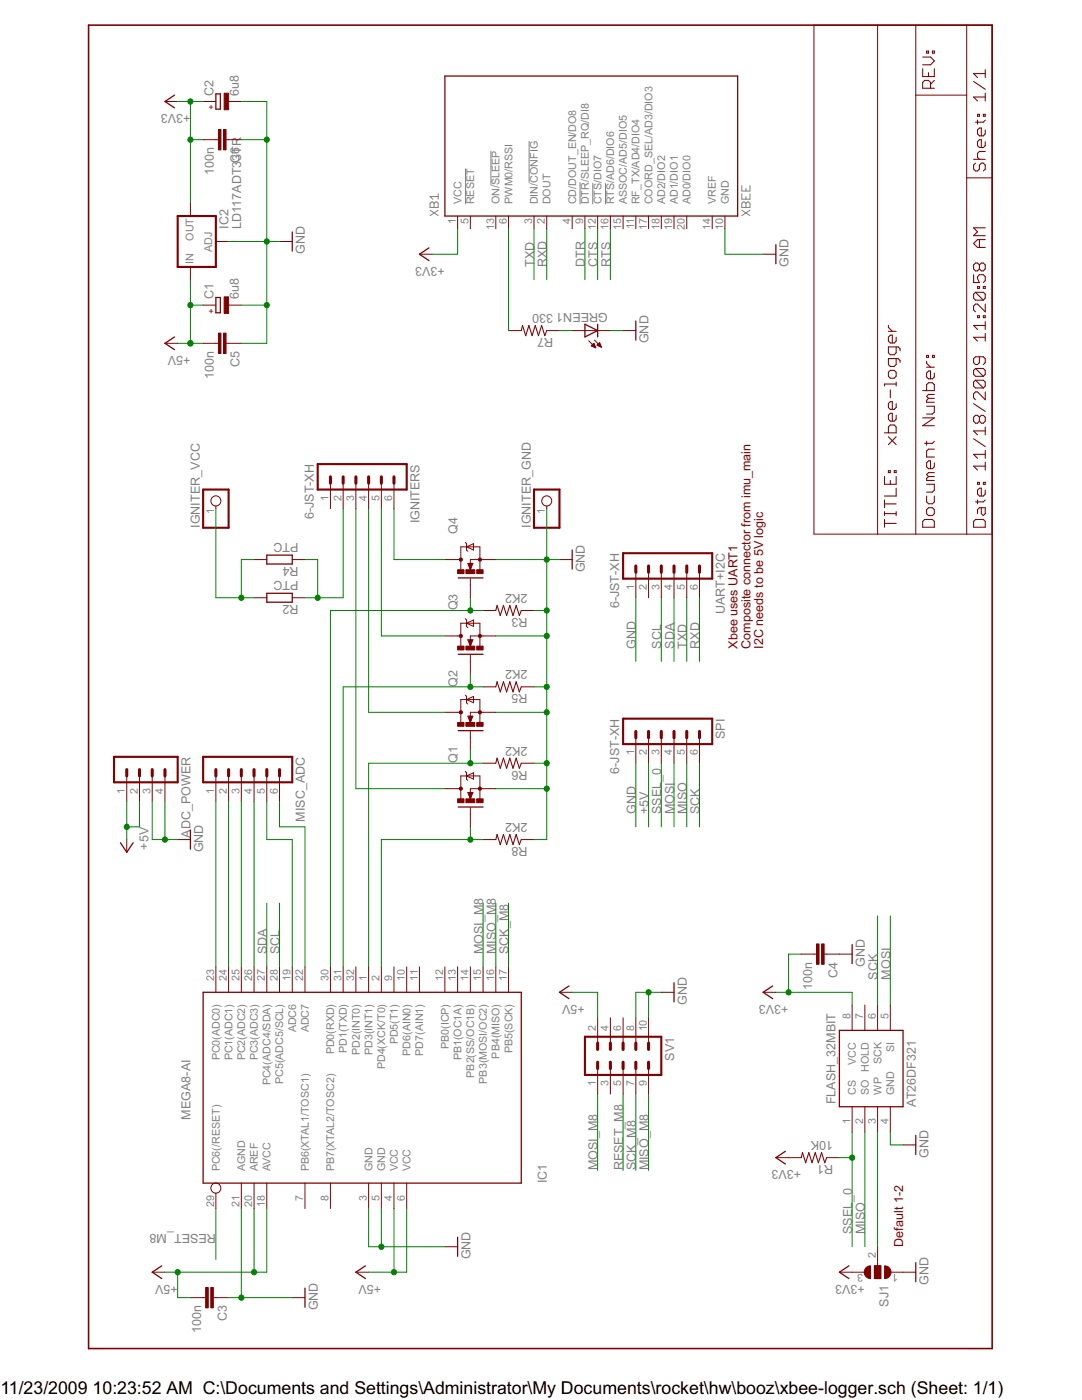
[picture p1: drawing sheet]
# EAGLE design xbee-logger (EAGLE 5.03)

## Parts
ADC_POWER  MA04-1MA04-1  [MA04-1]
C1  6u8  CPOL-EUSMCA  [SMC_A]
C2  6u8  CPOL-EUSMCA  [SMC_A]
C3  100n  C-EUC0805  [C0805]
C4  100n  C-EUC0805  [C0805]
C5  100n  C-EUC0805  [C0805]
C6  100n  C-EUC0805  [C0805]
FLASH_32MBIT  AT26DF321  FLASH_SPI  [SO08]
GREEN1  LEDSMT1206  [1206]
IC1  MEGA8-AI  [TQFP32-08]
IC2  LD117ADT33TR  [DPACK]
IGNITER_GND  PINHD-1X1  [1X01]
IGNITER_VCC  PINHD-1X1  [1X01]
IGNITERS  6-JST-XH  [6]
MISC_ADC  MA06-1  [MA06-1]
Q1  MOSFET-NCHANNELSMD  [SOT23-3]
Q2  MOSFET-NCHANNELSMD  [SOT23-3]
Q3  MOSFET-NCHANNELSMD  [SOT23-3]
Q4  MOSFET-NCHANNELSMD  [SOT23-3]
R1  10K  R-US_R0805  [R0805]
R2  PTC  R-EU_R2512  [R2512]
R3  2K2  R-US_R0805  [R0805]
R4  PTC  R-EU_R2512  [R2512]
R5  2K2  R-US_R0805  [R0805]
R6  2K2  R-US_R0805  [R0805]
R7  330  R-US_R0805  [R0805]
R8  2K2  R-US_R0805  [R0805]
SJ1  SOLDERJUMPER_2WAYW  [SJ_2W]
SPI  6-JST-XH  [6]
SV1  MA05-2LARGE_PAD  [MA05-2A]
UART+I2C  6-JST-XH  [6]
XB1  XBEE  [XBEE-PRO2]

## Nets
+3V3: C2.+ C4.2 C6.2 FLASH_32MBIT.8(VCC) IC2.4(OUT) R1.2 SJ1.3 XB1.1(VCC)
+5V: ADC_POWER.1 ADC_POWER.2 C1.+ C3.2 C5.2 IC1.4(VCC) IC1.6(VCC) IC1.18(AVCC) IC1.20(AREF) IC2.3(IN) SPI.2 SV1.2
CTS: XB1.12(!CTS!/DIO7)
DTR: XB1.9(!DTR!/SLEEP_RQ/DI8)
GND: ADC_POWER.3 ADC_POWER.4 C1.- C2.- C3.1 C4.1 C5.1 C6.1 FLASH_32MBIT.4(GND) GREEN1.C IC1.3(GND) IC1.5(GND) IC1.21(AGND) IC2.1(ADJ) IGNITER_GND.1 Q1.2(S) Q2.2(S) Q3.2(S) Q4.2(S) R3.1 R5.1 R6.1 R8.1 SJ1.1 SPI.1 SV1.8 SV1.10 UART+I2C.1 XB1.10(GND)
MISO: FLASH_32MBIT.2(SO) SPI.5
MISO_M8: IC1.16(PB4(MISO)) SV1.9
MOSI: FLASH_32MBIT.5(SI) SPI.4
MOSI_M8: IC1.15(PB3(MOSI/OC2)) SV1.1
N$1: FLASH_32MBIT.3(WP) SJ1.2
N$2: IGNITERS.3 Q1.3(D)
N$3: IGNITERS.4 Q2.3(D)
N$4: IGNITERS.5 Q3.3(D)
N$5: IGNITERS.6 Q4.3(D)
N$6: IC1.2(PD4(XCK/T0)) Q1.1(G) R8.2
N$7: IC1.1(PD3(INT1)) Q2.1(G) R6.2
N$8: IC1.31(PD1(TXD)) Q3.1(G) R5.2
N$9: IC1.30(PD0(RXD)) Q4.1(G) R3.2
N$10: IC1.23(PC0(ADC0)) MISC_ADC.1
N$11: IGNITERS.2 R2.1 R4.1
N$12: IGNITER_VCC.1 R2.2 R4.2
N$13: GREEN1.A R7.1
N$14: IC1.24(PC1(ADC1)) MISC_ADC.2
N$15: R7.2 XB1.6(PWM0/RSSI)
N$16: IC1.25(PC2(ADC2)) MISC_ADC.3
N$17: IC1.26(PC3(ADC3)) MISC_ADC.4
N$18: IC1.19(ADC6) MISC_ADC.5
N$19: IC1.22(ADC7) MISC_ADC.6
RESET_M8: IC1.29(PC6(/RESET)) SV1.5
RTS: XB1.16(!RTS!/AD6/DIO6)
RXD: UART+I2C.6 XB1.2(DOUT)
SCK: FLASH_32MBIT.6(SCK) SPI.6
SCK_M8: IC1.17(PB5(SCK)) SV1.7
SCL: IC1.28(PC5(ADC5/SCL)) UART+I2C.3
SDA: IC1.27(PC4(ADC4/SDA)) UART+I2C.4
SSEL_0: FLASH_32MBIT.1(CS) R1.1 SPI.3
TXD: UART+I2C.5 XB1.3(DIN/!CONFIG)
Unconnected: FLASH_32MBIT.7(HOLD) IC1.7(PB6(XTAL1/TOSC1)) IC1.8(PB7(XTAL2/TOSC2)) IC1.9(PD5(T1)) IC1.10(PD6(AIN0)) IC1.11(PD7(AIN1)) IC1.12(PB0(ICP)) IC1.13(PB1(OC1A)) IC1.14(PB2(SS/OC1B)) IC1.32(PD2(INT0)) IGNITERS.1 SV1.3 SV1.4 SV1.6 UART+I2C.2 XB1.4(CD/DOUT_EN/DO8) XB1.5(!RESET) XB1.11(RF_TX/AD4/DIO4) XB1.13(ON/!SLEEP) XB1.14(VREF) XB1.15(ASSOC/AD5/DIO5) XB1.17(COORD_SEL/AD3/DIO3) XB1.18(AD2/DIO2) XB1.19(AD1/DIO1) XB1.20(AD0/DIO0)

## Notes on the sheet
- Xbee uses UART1
- Composite connector from imu_main
- I2C needs to be 5V logic
- Default 1-2
